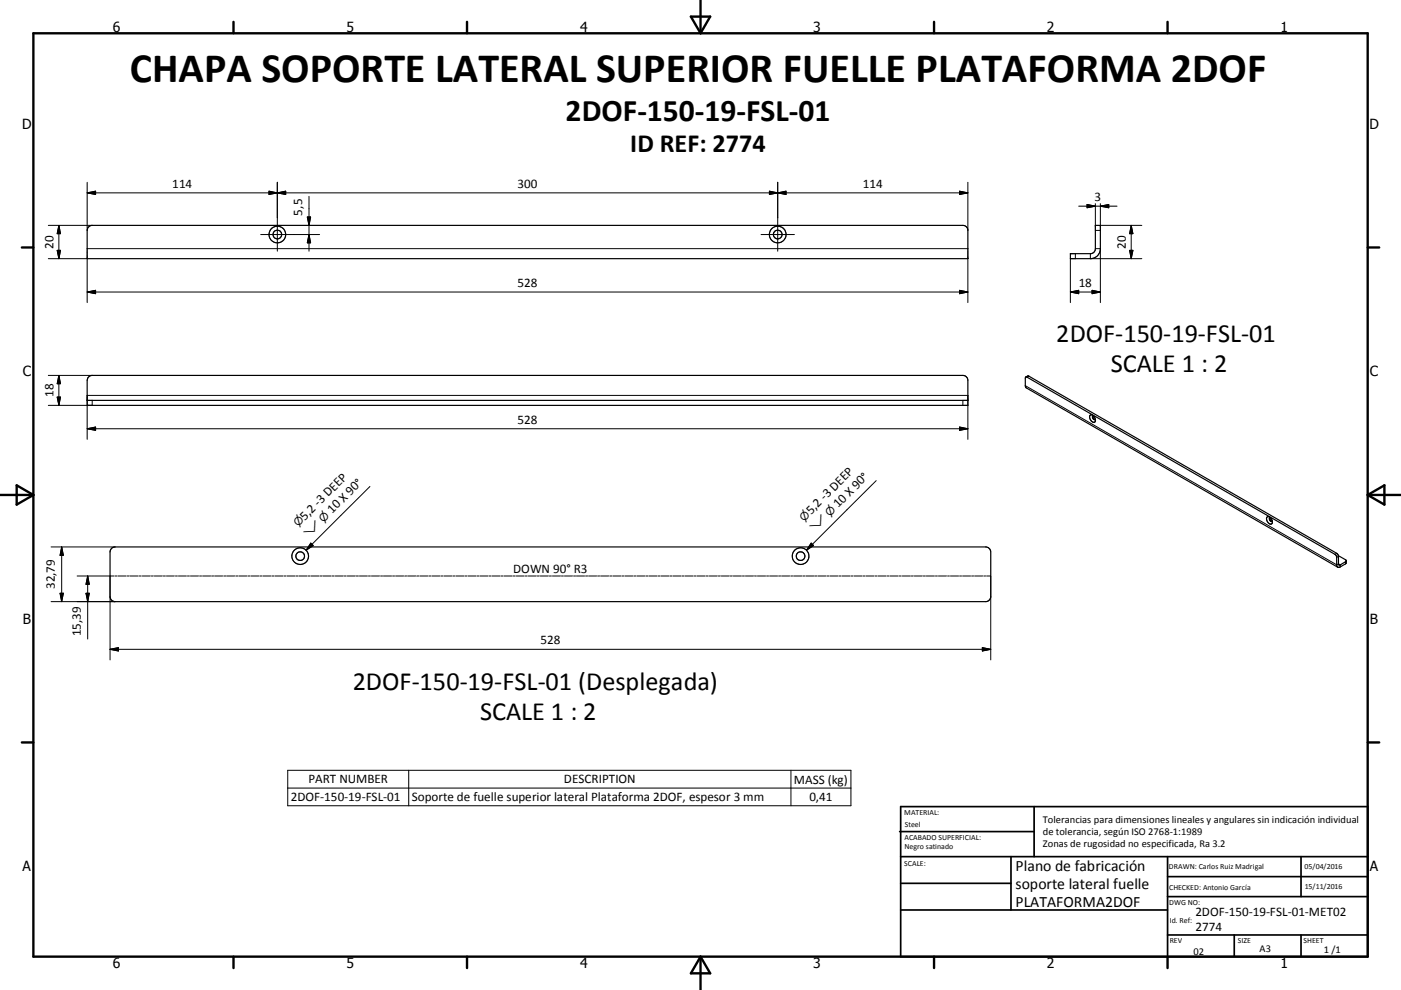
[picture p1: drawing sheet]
<svg xmlns="http://www.w3.org/2000/svg" width="420mm" height="297mm" viewBox="0 0 420 297" stroke-linecap="round" stroke-linejoin="round" font-family="sans-serif">
<g fill="none" stroke="#000" stroke-width=".36">
<path d="M26.6 68.1l1-.5h261.1a1.48 1.48 0 0 1 1.5 1.5v8.5h-264.1v-8.5zM328.4 67.6h1.5v7a2.95 2.95 0 0 1-3 3h-6v-1.5h6a1.47 1.47 0 0 0 1.5-1.5zM26.6 113.1l1-.5h261.1a1.48 1.48 0 0 1 1.5 1.5v7.5h-264.1v-7.5zM307.5 113.1l-.1 2.6 .3 .7 93.4 53.8M307.5 113.1l92.7 53.2 .5 .7v2.4l.4 .8M307.5 113.1l.8-.3 92.4 53.2 .6 .7M26.1 120.1h264.1M326.8 124.6a1.34 1.34 0 0 1 1.4 .5 1.34 1.34 0 0 1 .1 1.4 1.27 1.27 0 0 1-1.3-.3 1.27 1.27 0 0 1-.3-1.3zM327.7 124.7h.1M327.7 124.7a.66 .66 0 0 0 0 .8 .66 .66 0 0 0 .7 .3M327.7 124.7l.1 .8 .6 .4M379.9 155.1a1.33 1.33 0 0 1 1.3 .7 1.33 1.33 0 0 1-.1 1.4 1.52 1.52 0 0 1-1.2-2.1z"/>
<path d="M380.7 155.3a.72 .72 0 0 0 0 .8 .72 .72 0 0 0 .7 .3M380.8 155.3v.7l.6 .4M380.8 155.3h-.1M381.4 156.3v.1M33.4 164.5l1.1-.4h261a1.58 1.58 0 0 1 1.5 1.5v13.4a1.57 1.57 0 0 1-1.5 1.5h-261a1.52 1.52 0 0 1-1.5-1.5v-13.4zM401.3 166.7l.1 2.8h.4l1.8-1.3M401.3 166.7l2.3 1.5M403.6 168.2v.8l-.2 .2-1.6 .9-.7 .1"/>
<circle cx="83.1" cy="70.4" r="2.5"/>
<circle cx="83.2" cy="70.4" r="1.3"/>
<circle cx="233.2" cy="70.4" r="1.29"/>
<circle cx="233.2" cy="70.4" r="2.5"/>
<circle cx="90" cy="166.8" r="1.31"/>
<circle cx="90" cy="166.8" r="2.5"/>
<circle cx="240" cy="166.8" r="1.29"/>
<circle cx="240" cy="166.8" r="2.5"/>
</g>
<g fill="none" stroke="#000" stroke-width=".3">
<path d="M26.1 57.9h264.1M26.1 57.9l2.6-.5v.9zM26.1 54.7v14.4M80.7 57.4l2.4 .5-2.4 .4zM83.1 57.9l2.6-.5v.9zM83.1 54.7v20.7M92.6 58.9v16.5M230.7 57.4l2.5 .5-2.5 .4zM233.2 54.7v20.7M233.2 57.9l2.5-.5v.9zM287.7 57.4l2.5 .5-2.5 .4zM290.2 54.7v14.4"/>
<path d="M14.5 77.6h11.6v13.2M14.5 67.6h13.1M17.1 75.1h1l-.4 2.5zM17.7 67.6l.4 2.5h-1zM17.7 67.6v10M26.1 74.6h264.1M78.2 70.4h17.6M92.1 65.1h1l-.5 2.5zM92.6 70.4l.5 2.5h-1zM228.2 70.4h10M290.2 77.6v13.2M320.9 77.6v13.2"/>
<path d="M322.4 76.1v1.5M323.4 61.9h11.5M325.9 61.3l2.5 .6-2.5 .4zM326.9 76.1v1.5h15.4M328.4 74.6h1.5v16.2M328.4 69.1h1.5M328.4 61.1v6.5M329.9 61.1v6.5h12.4M329.9 61.9l2.5-.6v1zM338.7 75.1h1l-.6 2.5zM339.1 67.6v10M339.1 67.6l.6 2.5h-1z"/>
<path d="M26.1 87.6l2.6-.5v1zM26.1 87.6h264.1M287.7 87.1l2.5 .5-2.5 .5zM320.9 87.6h9M320.9 87.6l2.5-.5v1zM327.4 87.1l2.5 .5-2.5 .5zM14.5 112.6h13.1M17.1 119.1h1l-.4 2.5zM17.7 112.6v9M17.7 112.6l.4 2.5h-1zM307.4 115.7l93.3 53.7 .6-.3 .5 .4v.6M308.5 112.9l-.6 .3"/>
<path d="M26.1 131.8v-13.2h264.1v13.2M26.1 128.6l2.6-.5v1zM26.1 128.6h264.1M27.6 120.1v1.5h-13.1M287.7 128.1l2.5 .5-2.5 .5zM288.7 120.1v1.5M110.9 146l-19.1 19.1M262.7 144.2l-20.9 20.9M15.3 164.1h19.2M18 178h1l-.5 2.5zM18.5 164.1v16.4M18.5 164.1l.5 2.5h-1z"/>
<path d="M23.1 172.8h11.1M25.8 178h1l-.5 2.5zM26.3 172.8v18.9M26.3 172.8l.5 2.5h-1zM33 172.8v25.2M34.5 172.8h.6M35.4 172.8h2.4M38.1 172.8h.6M39 172.8h2.4M41.7 172.8h.6M42.7 172.8h2.4M45.4 172.8h.6"/>
<path d="M46.3 172.8h2.4M49 172.8h.6M49.9 172.8h2.4M52.6 172.8h.6M53.5 172.8h2.4M56.2 172.8h.6M57.1 172.8h2.4M59.8 172.8h.6M60.7 172.8h2.5M63.4 172.8h.6M64.3 172.8h2.5M67.1 172.8h.6"/>
<path d="M68 172.8h2.4M70.7 172.8h.6M71.6 172.8h2.4M74.3 172.8h.6M75.2 172.8h2.4M77.9 172.8h.6M78.8 172.8h2.4M81.5 172.8h.6M82.4 172.8h2.4M85.1 172.8h.6M86 172.8h2.5M88.8 172.8h.6"/>
<path d="M89.7 172.8h2.4M92.4 172.8h.6M93.2 162.9l.7 .8-2.1 1.4zM93.3 172.8h2.4M96 172.8h.6M96.9 172.8h2.4M99.6 172.8h.6M100.5 172.8h2.4M103.2 172.8h.6M104.1 172.8h2.4M106.8 172.8h.7M107.8 172.8h2.4"/>
<path d="M110.4 172.8h.7M111.4 172.8h2.4M114.1 172.8h.6M115 172.8h2.4M117.7 172.8h.6M118.6 172.8h2.4M121.3 172.8h.6M122.2 172.8h2.4M124.9 172.8h.6M125.8 172.8h2.4M128.5 172.8h.6M129.5 172.8h2.4"/>
<path d="M132.2 172.8h.6M133.1 172.8h2.4M135.8 172.8h.6M136.7 172.8h2.4M139.4 172.8h.6M140.3 172.8h2.4M143 172.8h.6M143.9 172.8h2.4M146.6 172.8h.6M147.5 172.8h2.4M150.3 172.8h.5M151.1 172.8h2.5"/>
<path d="M153.9 172.8h.6M154.8 172.8h2.4M157.5 172.8h.6M158.4 172.8h2.4M161.1 172.8h.6M162 172.8h2.4M164.7 172.8h.6M165.6 172.8h2.4M168.3 172.8h.6M169.2 172.8h2.4M171.9 172.8h.7M172.8 172.8h2.4"/>
<path d="M175.6 172.8h.6M176.5 172.8h2.4M179.2 172.8h.6M180.1 172.8h2.4M182.8 172.8h.6M183.7 172.8h2.4M186.4 172.8h.6M187.3 172.8h2.4M190 172.8h.6M190.9 172.8h2.4M193.6 172.8h.7M194.6 172.8h2.4"/>
<path d="M197.2 172.8h.7M198.2 172.8h2.4M200.9 172.8h.6M201.8 172.8h2.4M204.5 172.8h.6M205.4 172.8h2.4M208.1 172.8h.6M209 172.8h2.4M211.7 172.8h.6M212.6 172.8h2.5M215.3 172.8h.6M216.2 172.8h2.5"/>
<path d="M219 172.8h.6M219.9 172.8h2.4M222.6 172.8h.6M223.5 172.8h2.4M226.2 172.8h.6M227.1 172.8h2.4M229.8 172.8h.6M230.7 172.8h2.4M233.4 172.8h.6M234.3 172.8h2.4M237.1 172.8h.5M237.9 172.8h2.5"/>
<path d="M240.7 172.8h.6M241.6 172.8h2.4M243.2 162.9l.7 .8-2.1 1.4zM244.3 172.8h.6M245.2 172.8h2.4M247.9 172.8h.6M248.8 172.8h2.4M251.5 172.8h.6M252.4 172.8h2.4M255.1 172.8h.6M256 172.8h2.4M258.7 172.8h.7"/>
<path d="M259.7 172.8h2.3M262.4 172.8h.6M263.3 172.8h2.4M266 172.8h.6M266.9 172.8h2.4M269.6 172.8h.6M270.5 172.8h2.4M273.2 172.8h.6M274.1 172.8h2.4M276.8 172.8h.6M277.7 172.8h2.4M280.4 172.8h.7"/>
<path d="M281.4 172.8h2.4M284.1 172.8h.6M285 172.8h2.4M287.7 172.8h.6M288.6 172.8h2.4M291.3 172.8h.6M292.2 172.8h2.4M294.9 172.8h.6M295.8 172.8h1.2v25.2M400.7 166l-.5 .3M401.3 166.9l-.6 .3M403.4 168.5v.7"/>
<path d="M15.3 180.5h19.2M33 194.8h264M33 194.8l2.5-.5v1zM294.5 194.3l2.5 .5-2.5 .5zM86.3 231.1h168.8v10.6h-168.8zM86.3 236.4h168.8M122.5 231.1v10.6M237.1 231.1v10.6"/>
</g>
<g fill="none" stroke="#000" stroke-width=".71">
<path d="M10 10h400v277h-400zM70 6.6v3.4M140 6.6v3.4M207.1 5h5.8l-2.9 5zM210 0v10M280 6.6v3.4M350 6.6v3.4M6.6 74.2h3.4M410 74.2h3.5M0 148.5h10M5 145.6l5 2.9-5 2.9zM410 148.5h10.1"/>
<path d="M410 148.5l5.1-2.9v5.8zM6.6 222.7h3.4M410 222.7h3.5M70 287v3.4M140 287v3.4M210 287v10M210 287l2.9 5h-5.8zM280 287v3.4M350 287v3.4"/>
</g>
<g fill="none" stroke="#000" stroke-width=".51">
<path d="M269.7 249.5h40.3M270 242h140v45h-140zM270 257h140M303.1 257v16M310 242v15M350 257v30M390.1 257v12M270 265h33.1M270 273h80M350 269h60M350 263h60M350 280.5h60"/>
<path d="M370 280.5v6.5M390.1 280.5v6.5"/>
</g>
<g fill="#000" stroke="#000" stroke-width=".3">
<path d="M26.1 57.9l2.6-.5v.9zM80.7 57.4l2.4 .5-2.4 .4zM83.1 57.9l2.6-.5v.9zM230.7 57.4l2.5 .5-2.5 .4zM233.2 57.9l2.5-.5v.9zM287.7 57.4l2.5 .5-2.5 .4zM17.1 75.1h1l-.4 2.5zM17.7 67.6l.4 2.5h-1zM92.1 65.1h1l-.5 2.5zM92.6 70.4l.5 2.5h-1zM325.9 61.3l2.5 .6-2.5 .4zM329.9 61.9l2.5-.6v1z"/>
<path d="M338.7 75.1h1l-.6 2.5zM339.1 67.6l.6 2.5h-1zM26.1 87.6l2.6-.5v1zM287.7 87.1l2.5 .5-2.5 .5zM320.9 87.6l2.5-.5v1zM327.4 87.1l2.5 .5-2.5 .5zM17.1 119.1h1l-.4 2.5zM17.7 112.6l.4 2.5h-1zM26.1 128.6l2.6-.5v1zM287.7 128.1l2.5 .5-2.5 .5zM18 178h1l-.5 2.5zM18.5 164.1l.5 2.5h-1z"/>
<path d="M25.8 178h1l-.5 2.5zM26.3 172.8l.5 2.5h-1zM93.2 162.9l.7 .8-2.1 1.4zM243.2 162.9l.7 .8-2.1 1.4zM33 194.8l2.5-.5v1zM294.5 194.3l2.5 .5-2.5 .5z"/>
</g>
<text font-size="12.6" x="38.9" y="24.5">CHAPA SOPORTE LATERAL SUPERIOR FUELLE PLATAFORMA 2DOF</text>
<text font-size="9.4" x="169.6" y="36.2">2DOF-150-19-FSL-01</text>
<g font-size="7.9">
<text x="189" y="45.7">ID REF: 2774</text>
<text x="316.7" y="102.6">2DOF-150-19-FSL-01</text>
<text x="333" y="111.6">SCALE 1 : 2</text>
<text x="105.7" y="207.1">2DOF-150-19-FSL-01 (Desplegada)</text>
<text x="143.9" y="216.1">SCALE 1 : 2</text>
</g>
<g font-size="4.7">
<text x="304.5" y="261.2">Plano de fabricación</text>
<text x="304.5" y="266.6">soporte lateral fuelle</text>
<text x="304.5" y="272">PLATAFORMA2DOF</text>
</g>
<g font-size="4.2">
<text x="33.9" y="9.6">6</text>
<text x="103.9" y="9.6">5</text>
<text x="173.9" y="9.6">4</text>
<text x="243.8" y="9.6">3</text>
<text x="313.9" y="9.6">2</text>
<text x="383.9" y="9.6">1</text>
<text x="6.7" y="38.7">D</text>
<text x="410.5" y="38.7">D</text>
<text x="6.9" y="112.9">C</text>
<text x="410.7" y="112.9">C</text>
<text x="6.9" y="187.1">B</text>
<text x="410.7" y="187.1">B</text>
<text x="6.8" y="261.4">A</text>
<text x="410.7" y="261.4">A</text>
<text x="33.9" y="290.4">6</text>
<text x="103.9" y="290.4">5</text>
<text x="173.9" y="290.4">4</text>
<text x="243.8" y="290.4">3</text>
<text x="313.9" y="290.4">2</text>
<text x="383.9" y="290.4">1</text>
</g>
<g font-size="3.9">
<text x="51.6" y="56.3">114</text>
<text x="155.2" y="56.3">300</text>
<text x="258.7" y="56.3">114</text>
<text x="90.6" y="64.7" transform="rotate(-90 90.6 64.7)">5,5</text>
<text x="328.2" y="60.3">3</text>
<text x="16.1" y="74.6" transform="rotate(-90 16.1 74.6)">20</text>
<text x="337.6" y="74.6" transform="rotate(-90 337.6 74.6)">20</text>
<text x="155.2" y="86">528</text>
<text x="323.4" y="86">18</text>
<text x="16.1" y="119.1" transform="rotate(-90 16.1 119.1)">18</text>
<text x="155.2" y="127.1">528</text>
<text x="99.6" y="154.3" transform="rotate(-45 99.6 154.3)">10 X 90°</text>
<text x="243.2" y="154.5" transform="rotate(-45 243.2 154.5)">5,2 -3 DEEP</text>
<text x="251.3" y="152.5" transform="rotate(-45 251.3 152.5)">10 X 90°</text>
<text x="91.4" y="156.2" transform="rotate(-45 91.4 156.2)">5,2 -3 DEEP</text>
<text x="153.8" y="172">DOWN 90° R3</text>
<text x="16.4" y="176.8" transform="rotate(-90 16.4 176.8)">32,79</text>
<text x="24.2" y="190.9" transform="rotate(-90 24.2 190.9)">15,39</text>
<text x="162.1" y="193.2">528</text>
<text x="92.5" y="235">PART NUMBER</text>
<text x="169.1" y="235">DESCRIPTION</text>
<text x="238" y="235.1">MASS (kg)</text>
<text x="87.2" y="240.4">2DOF-150-19-FSL-01</text>
<text x="123.4" y="240.5">Soporte de fuelle superior lateral Plataforma 2DOF, espesor 3 mm</text>
<text x="242.7" y="240.4">0,41</text>
<text x="358.4" y="274.9">2DOF-150-19-FSL-01-MET02</text>
<text x="358.4" y="279.4">2774</text>
</g>
<g font-size="3.3">
<text x="248.8" y="155.1" transform="rotate(-45 248.8 155.1)">⌀</text>
<text x="89.4" y="158.2" transform="rotate(-45 89.4 158.2)">⌀</text>
<text x="92.5" y="161.3" transform="rotate(-45 92.5 161.3)">⌵</text>
<text x="96.9" y="156.9" transform="rotate(-45 96.9 156.9)">⌀</text>
<text x="241.1" y="156.5" transform="rotate(-45 241.1 156.5)">⌀</text>
<text x="244.2" y="159.6" transform="rotate(-45 244.2 159.6)">⌵</text>
</g>
<g font-size="3.1">
<text x="312.7" y="246.8">Tolerancias para dimensiones lineales y angulares sin indicación individual</text>
<text x="312.7" y="250.4">de tolerancia, según ISO 2768-1:1989</text>
<text x="312.7" y="254">Zonas de rugosidad no especificada, Ra 3.2</text>
<text x="357.8" y="286.5">02</text>
<text x="377.6" y="285.6">A3</text>
<text x="396.9" y="285.9">1 /1</text>
</g>
<g font-size="2.4">
<text x="271.1" y="244.4">MATERIAL:</text>
<text x="271.2" y="252">ACABADO SUPERFICIAL:</text>
<text x="271.3" y="248">Steel</text>
<text x="271.2" y="254.7">Negro satinado</text>
<text x="271.1" y="259.7">SCALE:</text>
<text x="350.4" y="260.8">DRAWN: Carlos Ruiz Madrigal</text>
<text x="391.1" y="260.6">05/04/2016</text>
<text x="350.5" y="267">CHECKED: Antonio García</text>
<text x="391.2" y="266.7">15/11/2016</text>
<text x="350.5" y="271.4">DWG NO:</text>
<text x="350.7" y="276.9">Id. Ref:</text>
<text x="350.7" y="282.8">REV</text>
<text x="371.1" y="282.9">SIZE</text>
<text x="390.8" y="283">SHEET</text>
</g>
</svg>
